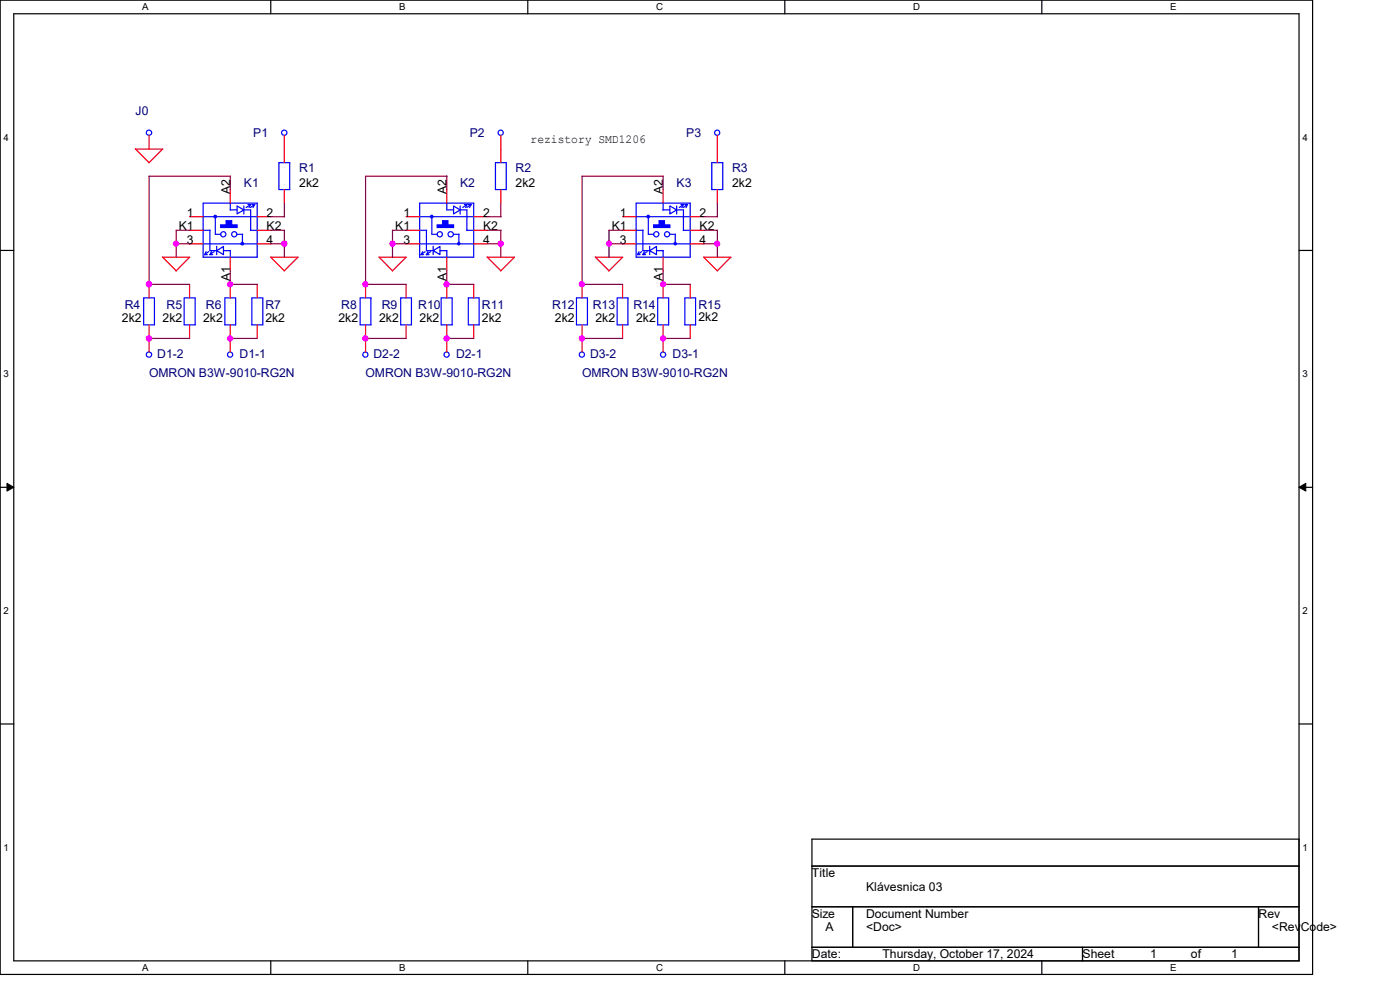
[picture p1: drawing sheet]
<svg xmlns="http://www.w3.org/2000/svg" width="297mm" height="210mm" viewBox="0 0 297 210" stroke-linecap="round" stroke-linejoin="round" font-family="sans-serif">
<path d="M0 0h278.5v206.7h-278.5zM2.9 2.9h272.7v200.9h-272.7z" fill="none" stroke="#000" stroke-width=".25"/>
<g fill="#fff">
<path d="M30.2 .3h1.3v2.3h-1.3z"/>
<path d="M30.2 204.1h1.3v2.3h-1.3z"/>
</g>
<path d="M57.4 0v2.9M57.4 203.8v2.9" fill="none" stroke="#000" stroke-width=".25"/>
<g fill="#fff">
<path d="M84.7 .3h1.3v2.3h-1.3z"/>
<path d="M84.7 204.1h1.3v2.3h-1.3z"/>
</g>
<path d="M112 0v2.9M112 203.8v2.9" fill="none" stroke="#000" stroke-width=".25"/>
<g fill="#fff">
<path d="M139.2 .3h1.5v2.3h-1.5z"/>
<path d="M139.2 204.1h1.5v2.3h-1.5z"/>
</g>
<path d="M166.5 0v2.9M166.5 203.8v2.9" fill="none" stroke="#000" stroke-width=".25"/>
<g fill="#fff">
<path d="M193.8 .3h1.4v2.3h-1.4z"/>
<path d="M193.8 204.1h1.4v2.3h-1.4z"/>
</g>
<path d="M221 0v2.9M221 203.8v2.9" fill="none" stroke="#000" stroke-width=".25"/>
<g fill="#fff">
<path d="M248.3 .3h1.3v2.3h-1.3z"/>
<path d="M248.3 204.1h1.3v2.3h-1.3z"/>
<path d="M.8 28h1.1v2.3h-1.1z"/>
<path d="M276.3 28h1.1v2.3h-1.1z"/>
<path d="M.8 78.2h1.1v2.3h-1.1z"/>
<path d="M276.3 78.2h1.1v2.3h-1.1z"/>
</g>
<path d="M0 53.1h2.9M275.6 53.1h2.9" fill="none" stroke="#000" stroke-width=".25"/>
<g fill="#fff">
<path d="M.8 128.5h1.1v2.2h-1.1z"/>
<path d="M276.3 128.5h1.1v2.2h-1.1z"/>
</g>
<path d="M0 103.4h2.9M275.6 103.4h2.9" fill="none" stroke="#000" stroke-width=".25"/>
<path d="M1.5 102.5l1.4 .9-1.4 .8zM275.6 103.4l1.4-.9v1.7z" fill="#000" stroke="#000" stroke-width=".21"/>
<g fill="#fff">
<path d="M.8 178.7h1.1v2.2h-1.1z"/>
<path d="M276.3 178.7h1.1v2.2h-1.1z"/>
</g>
<path d="M0 153.6h2.9M275.6 153.6h2.9M172.3 178h103.3v25.8h-103.3zM172.3 183.7h103.3M172.3 192.4h103.3M180.9 192.4v8.6M267 192.4v8.6M172.3 201h103.3M229.7 201v2.8" fill="none" stroke="#000" stroke-width=".25"/>
<g fill="none" stroke="#f00" stroke-width=".25">
<path d="M28.7 31.6l2.9 2.9M28.7 31.6h5.8l-2.9 2.9M31.6 28.7v2.9M60.3 28.7v5.8M106.3 28.7v5.8M152.2 28.7v5.8M34.5 54.5l2.9 2.9M34.5 54.6h5.8M40.2 54.6l-2.9 2.9M40.2 46h2.9M40.2 48.9h2.9M40.2 51.7h2.9"/>
<path d="M48.9 40.2v2.9M48.9 54.6v2.8M54.6 46h2.8M54.6 48.9h2.8M54.6 51.7h2.8M57.4 54.5l2.9 2.9M57.4 54.6h5.8l-2.9 2.9M60.3 40.2v2.9M80.4 54.5l2.9 2.9M80.4 54.6h5.8M86.1 54.6l-2.9 2.9M86.1 46h2.9"/>
<path d="M86.1 48.9h2.9M86.1 51.7h2.9M94.8 40.2v2.9M94.8 54.6v2.8M100.5 46h2.9M100.5 48.9h2.9M100.5 51.7h2.9M103.3 54.5l3 2.9M103.4 54.6h5.8l-3 2.9M106.3 40.2v2.9M126.3 54.5l2.9 2.9M126.3 54.6h5.8"/>
<path d="M132.1 54.6l-2.9 2.9M132.1 46h2.9M132.1 48.9h2.9M132.1 51.7h2.9M140.7 40.2v2.9M140.7 54.6v2.8M146.4 46h2.9M146.4 48.9h2.9M146.4 51.7h2.9M149.3 54.5l2.9 2.9M149.3 54.6h5.8M152.2 40.2v2.9"/>
<path d="M155 54.6l-2.9 2.9M31.6 60.3v2.9M31.6 68.9v5.8M40.2 60.3v2.9M40.2 68.9v2.9M48.9 60.3v2.9M48.9 68.9v5.8M54.6 60.3v2.9M54.6 68.9v2.9M77.6 60.3v2.9M77.6 68.9v5.8M86.1 60.3v2.9"/>
<path d="M86.1 68.9v2.9M94.8 60.3v2.9M94.8 68.9v5.8M100.5 60.3v2.9M100.5 68.9v2.9M123.5 60.3v2.9M123.5 68.9v5.8M132.1 60.3v2.9M132.1 68.9v2.9M140.7 60.3v2.9M140.7 68.9v5.8M146.4 60.3v2.9"/>
<path d="M146.4 68.9v2.9"/>
</g>
<g fill="none" stroke="#00f" stroke-width=".25">
<path d="M59.2 34.5h2.3v5.7h-2.3zM105.1 34.5h2.3v5.7h-2.3zM151 34.5h2.3v5.7h-2.3zM43.1 51.7h11.5M43.1 46h11.5M43.1 48.9h1.5M43.1 43.1h11.5v11.5h-11.5zM43.3 54h.7M43.7 53.4l-.3 .6 .9-.6M44.5 54h.6M44.5 48.8v4.4h1.5M44.9 53.4l-.4 .6 .9-.6"/>
<path d="M45.7 45.9v3.8h1.2M46 53.2l1.4-.9v1.7zM46 52.2v1.8M47.4 53.2h1.5M48.8 44.5h1.5M48.9 43.1v1.4M48.9 53.2v1.4M50.3 43.7l1.4 .8-1.4 .9zM50.3 49.7h1.2M51.4 49.7v2.1M51.7 44.5h1.5v4.4M51.7 43.7v1.7"/>
<path d="M52.6 43.4h.6M53.1 48.9h1.5M53.1 44l.9-.6-.3 .6M53.2 43.4l-1 .6M53.2 43.4l-.4 .6M53.4 43.4h.7M89 51.7h11.5M89 46h11.5M89 48.9h1.5M89 43.1h11.5v11.5h-11.5zM89.3 54h.6M89.7 53.4l-.4 .6 .9-.6"/>
<path d="M90.4 54h.6M90.5 48.8v4.4h1.4M90.8 53.4l-.3 .6 .9-.6M91.6 45.9v3.8h1.2M91.9 53.2l1.4-.9v1.7zM91.9 52.2v1.8M93.3 53.2h1.5M94.7 44.5h1.5M94.8 43.1v1.4M94.8 53.2v1.4M96.2 43.7l1.4 .8-1.4 .9zM96.2 49.7h1.2"/>
<path d="M97.4 49.7v2.1M97.6 44.5h1.5v4.4M97.6 43.7v1.7M98.2 44l.9-.6-.3 .6M98.5 43.4h.6M99 48.9h1.5M99 44l.9-.6-.3 .6M99.4 43.4h.6M134.9 51.7h11.5M135 46h11.5M135 48.9h1.4M135 43.1h11.4v11.5h-11.4z"/>
<path d="M135.2 54h.6M135.6 53.4l-.3 .6 .8-.6M136.4 54h.5M136.4 48.8v4.4h1.5M136.7 53.4l-.3 .6 .9-.6M137.5 45.9v3.8h1.2M137.8 53.2l1.5-.9v1.7zM137.8 52.2v1.8M139.3 53.2h1.4M140.7 43.1l-.1 1.4h1.5M140.7 53.2v1.4M142.1 43.7l1.5 .8-1.5 .9z"/>
<path d="M142.1 49.7h1.2M143.3 49.7v2.1M143.5 44.5h1.5v4.4M143.6 43.7v1.7M144.1 44l.9-.6-.3 .6M144.4 43.4h.6M144.9 44l.9-.6-.3 .6M144.9 48.9h1.5M145.3 43.4h.6M30.5 63.2h2.3v5.7h-2.3zM39.1 63.2h2.3v5.7h-2.3zM47.7 63.2h2.3v5.7h-2.3z"/>
<path d="M53.4 63.2h2.4v5.7h-2.4zM76.4 63.2h2.3v5.7h-2.3zM85 63.2h2.3v5.7h-2.3zM93.6 63.2h2.3v5.7h-2.3zM99.4 63.2h2.2v5.7h-2.2zM122.3 63.2h2.3v5.7h-2.3zM130.9 63.2h2.3v5.7h-2.3zM139.5 63.2h2.4v5.7h-2.4zM145.3 63.2h2.3v5.7h-2.3z"/>
<circle cx="31.6" cy="28.2" r=".56"/>
<circle cx="60.3" cy="28.2" r=".56"/>
<circle cx="106.2" cy="28.2" r=".55"/>
<circle cx="152.1" cy="28.2" r=".55"/>
<circle cx="45.7" cy="46" r=".28"/>
<circle cx="47.4" cy="49.7" r=".55"/>
<circle cx="49.7" cy="49.7" r=".55"/>
<circle cx="51.4" cy="51.7" r=".28"/>
<circle cx="91.6" cy="46" r=".28"/>
<circle cx="93.3" cy="49.7" r=".55"/>
<circle cx="95.6" cy="49.7" r=".56"/>
<circle cx="97.3" cy="51.7" r=".25"/>
<circle cx="137.5" cy="46" r=".28"/>
<circle cx="139.2" cy="49.7" r=".55"/>
<circle cx="141.5" cy="49.7" r=".55"/>
<circle cx="143.3" cy="51.7" r=".25"/>
<circle cx="31.6" cy="75.2" r=".56"/>
<circle cx="48.8" cy="75.2" r=".55"/>
<circle cx="77.5" cy="75.2" r=".55"/>
<circle cx="94.7" cy="75.2" r=".55"/>
<circle cx="123.4" cy="75.2" r=".55"/>
<circle cx="140.7" cy="75.2" r=".55"/>
</g>
<g fill="#00f" stroke="#00f" stroke-width=".25">
<path d="M138.7 47.7h3.4v.6h-3.4z" fill-rule="evenodd"/>
<path d="M139.8 46.8h1.2v.9h-1.2z" fill-rule="evenodd"/>
<path d="M92.8 47.7h3.4v.6h-3.4z" fill-rule="evenodd"/>
<path d="M93.9 46.8h1.1v.9h-1.1z" fill-rule="evenodd"/>
<path d="M46.8 47.7h3.5v.6h-3.5z" fill-rule="evenodd"/>
<path d="M48 46.8h1.1v.9h-1.1z" fill-rule="evenodd"/>
</g>
<g fill="none" stroke="#800040" stroke-width=".25">
<path d="M48.9 37.3v2.9M48.9 37.4h-17.3v23M94.8 37.3v2.9M94.8 37.4h-17.2v23M140.7 37.3v2.9M140.7 37.4h-17.2v23M37.4 51.7h2.9M40.3 48.9h-2.9v5.7M48.9 57.4v3M57.4 48.9h3M57.4 51.7h3M57.4 46h3"/>
<path d="M60.3 43.1v2.9M60.3 48.9v5.7M83.3 51.7h2.9M86.2 48.9h-2.9v5.7M94.8 57.4v3M103.4 48.9h2.9M103.4 51.7h2.9M103.4 46h2.9M106.3 43.1v2.9M106.3 48.9v5.7M129.2 51.7h2.9M132.1 48.9h-2.9v5.7"/>
<path d="M140.7 57.4v3M149.3 48.9h2.9M149.3 51.7h2.9M149.3 46h2.9M152.2 43.1v2.9M152.2 48.9v5.7M31.6 60.3h8.6M31.6 71.8h8.6M48.8 71.8h5.8M48.9 60.3h5.7M77.5 60.3h8.6M77.5 71.8h8.6"/>
<path d="M94.7 71.8h5.8M94.8 60.3h5.7M123.4 60.3h8.7M123.4 71.8h8.7M140.6 71.8h5.8M140.7 60.3h5.8"/>
</g>
<g fill="#f0f" stroke="#f0f" stroke-width=".25">
<circle cx="31.6" cy="60.3" r=".57"/>
<circle cx="37.3" cy="51.7" r=".55"/>
<circle cx="60.3" cy="51.7" r=".57"/>
<circle cx="31.6" cy="71.8" r=".57"/>
<circle cx="48.8" cy="60.3" r=".55"/>
<circle cx="48.8" cy="71.8" r=".55"/>
<circle cx="83.3" cy="51.7" r=".55"/>
<circle cx="77.5" cy="60.3" r=".55"/>
<circle cx="94.7" cy="71.8" r=".55"/>
<circle cx="94.7" cy="60.3" r=".55"/>
<circle cx="77.5" cy="71.8" r=".55"/>
<circle cx="106.2" cy="51.7" r=".55"/>
<circle cx="129.2" cy="51.7" r=".55"/>
<circle cx="123.4" cy="60.3" r=".55"/>
<circle cx="140.7" cy="71.8" r=".55"/>
<circle cx="140.7" cy="60.3" r=".55"/>
<circle cx="123.4" cy="71.8" r=".55"/>
<circle cx="152.1" cy="51.7" r=".55"/>
</g>
<g font-size="2.6" fill="#000080">
<text x="28.7" y="24.5">J0</text>
<text x="53.7" y="29.1">P1</text>
<text x="99.7" y="29.1">P2</text>
<text x="145.6" y="29.1">P3</text>
<text x="51.7" y="39.7">K1</text>
<text x="63.5" y="36.5">R1</text>
<text x="97.6" y="39.7">K2</text>
<text x="109.4" y="36.5">R2</text>
<text x="143.6" y="39.7">K3</text>
<text x="155.3" y="36.5">R3</text>
<text x="26.5" y="65.5">R4</text>
<text x="35.3" y="65.5">R5</text>
<text x="43.7" y="65.5">R6</text>
<text x="56.3" y="65.5">R7</text>
<text x="72.4" y="65.5">R8</text>
<text x="81" y="65.5">R9</text>
<text x="88.7" y="65.5">R10</text>
<text x="102.2" y="65.5">R11</text>
<text x="117.1" y="65.5">R12</text>
<text x="125.8" y="65.5">R13</text>
<text x="134.4" y="65.5">R14</text>
<text x="148.2" y="65.5">R15</text>
<text x="33.4" y="75.9">D1-2</text>
<text x="50.8" y="75.9">D1-1</text>
<text x="79.2" y="75.9">D2-2</text>
<text x="96.8" y="75.9">D2-1</text>
<text x="125.2" y="75.9">D3-2</text>
<text x="142.7" y="75.9">D3-1</text>
<text x="31.6" y="79.9">OMRON B3W-9010-RG2N</text>
<text x="77.6" y="79.9">OMRON B3W-9010-RG2N</text>
<text x="123.5" y="79.9">OMRON B3W-9010-RG2N</text>
</g>
<g font-size="2.6">
<text x="112.6" y="30.3">rezistory SMD1206</text>
<text x="48.8" y="41.1" transform="rotate(-90 48.8 41.1)">A2</text>
<text x="63.5" y="39.7">2k2</text>
<text x="94.7" y="41.1" transform="rotate(-90 94.7 41.1)">A2</text>
<text x="109.4" y="39.7">2k2</text>
<text x="140.6" y="41.1" transform="rotate(-90 140.6 41.1)">A2</text>
<text x="155.3" y="39.7">2k2</text>
<text x="39.7" y="45.9">1</text>
<text x="56.6" y="45.9">2</text>
<text x="85.6" y="45.9">1</text>
<text x="102.5" y="45.9">2</text>
<text x="131.5" y="45.9">1</text>
<text x="148.4" y="45.9">2</text>
<text x="37.9" y="48.8">K1</text>
<text x="39.7" y="51.7">3</text>
<text x="56.6" y="51.7">4</text>
<text x="56.6" y="48.8">K2</text>
<text x="83.9" y="48.8">K1</text>
<text x="85.6" y="51.7">3</text>
<text x="102.5" y="51.7">4</text>
<text x="102.5" y="48.8">K2</text>
<text x="129.8" y="48.8">K1</text>
<text x="131.5" y="51.7">3</text>
<text x="148.4" y="51.7">4</text>
<text x="148.4" y="48.8">K2</text>
<text x="48.8" y="59.6" transform="rotate(-90 48.8 59.6)">A1</text>
<text x="94.7" y="59.6" transform="rotate(-90 94.7 59.6)">A1</text>
<text x="140.6" y="59.6" transform="rotate(-90 140.6 59.6)">A1</text>
<text x="25.9" y="68.4">2k2</text>
<text x="34.5" y="68.4">2k2</text>
<text x="43.1" y="68.4">2k2</text>
<text x="56.3" y="68.4">2k2</text>
<text x="71.8" y="68.4">2k2</text>
<text x="80.4" y="68.4">2k2</text>
<text x="89" y="68.4">2k2</text>
<text x="102.2" y="68.4">2k2</text>
<text x="117.7" y="68.4">2k2</text>
<text x="126.3" y="68.4">2k2</text>
<text x="135" y="68.4">2k2</text>
<text x="148.2" y="68.1">2k2</text>
<text x="172.3" y="186.1">Title</text>
<text x="183.7" y="188.9">Klávesnica 03</text>
<text x="172.3" y="194.7">Size</text>
<text x="175.1" y="197.6">A</text>
<text x="183.7" y="197.6">&lt;Doc&gt;</text>
<text x="183.7" y="194.7">Document Number</text>
<text x="267" y="194.7">Rev</text>
<text x="269.8" y="197.6">&lt;RevCode&gt;</text>
<text x="172.3" y="203.3">Date:</text>
<text x="187.2" y="203.3">Thursday, October 17, 2024</text>
<text x="229.7" y="203.3">Sheet</text>
<text x="244" y="203.3">1</text>
<text x="252.6" y="203.3">of</text>
<text x="261.2" y="203.3">1</text>
</g>
<g font-size="2">
<text x="30.2" y="2.2">A</text>
<text x="84.7" y="2.2">B</text>
<text x="139.2" y="2.2">C</text>
<text x="193.8" y="2.2">D</text>
<text x="248.3" y="2.2">E</text>
<text x=".8" y="29.8">4</text>
<text x="276.3" y="29.8">4</text>
<text x=".8" y="80.1">3</text>
<text x="276.3" y="80.1">3</text>
<text x=".8" y="130.3">2</text>
<text x="276.3" y="130.3">2</text>
<text x=".8" y="180.5">1</text>
<text x="276.3" y="180.5">1</text>
<text x="30.2" y="206">A</text>
<text x="84.7" y="206">B</text>
<text x="139.2" y="206">C</text>
<text x="193.8" y="206">D</text>
<text x="248.3" y="206">E</text>
</g>
</svg>
